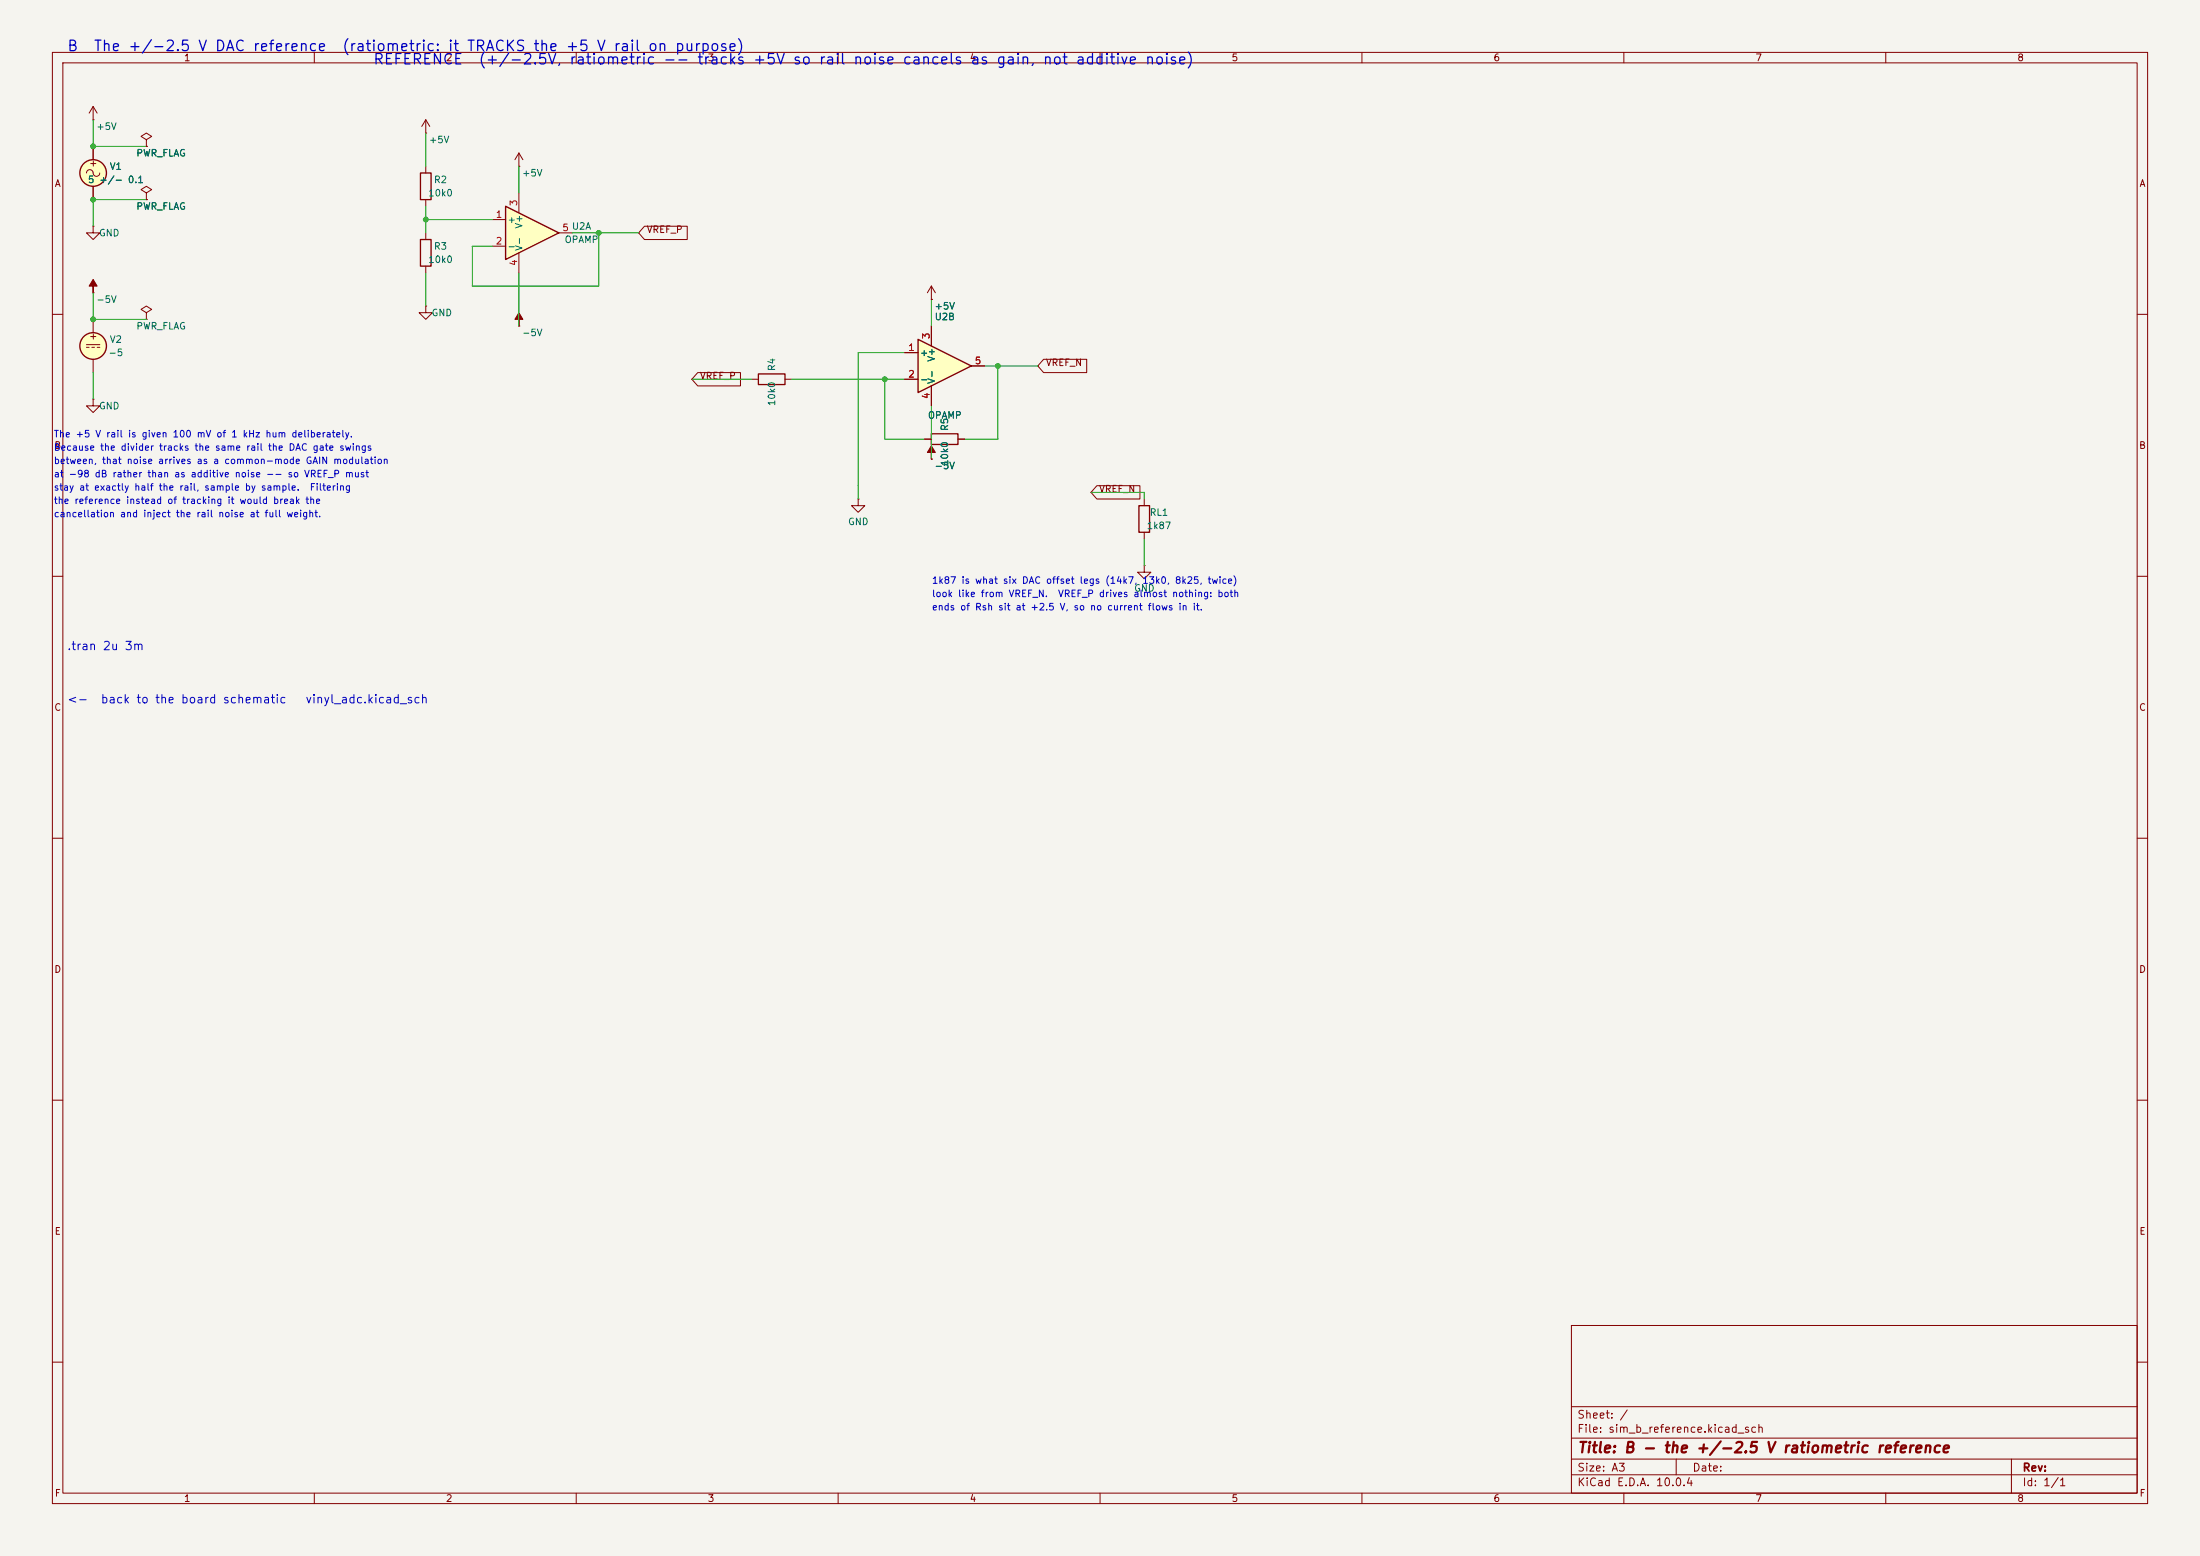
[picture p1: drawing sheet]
(kicad_sch
 (version 20260306)
 (generator "eeschema")
 (generator_version "10.0")
 (paper "A3")
 (title_block
  (title "B - the +/-2.5 V ratiometric reference"))
 (lib_symbols
  (symbol "Simulation_SPICE:VSIN" (pin_numbers (hide yes)) (pin_names (offset 0.0254)) (exclude_from_sim no) (in_bom yes) (on_board yes) (in_pos_files yes) (duplicate_pin_numbers_are_jumpers no) (property "Reference" "V" (at 2.54 2.54 0) (show_name no) (do_not_autoplace no) (effects (font (size 1.27 1.27)) (justify left))) (property "Value" "VSIN" (at 2.54 0 0) (show_name no) (do_not_autoplace no) (effects (font (size 1.27 1.27)) (justify left))) (property "Footprint" "" (at 0 0 0) (show_name no) (do_not_autoplace no) (hide yes) (effects (font (size 1.27 1.27)))) (property "Datasheet" "https://ngspice.sourceforge.io/docs/ngspice-html-manual/manual.xhtml#sec_Independent_Sources_for" (at 0 0 0) (show_name no) (do_not_autoplace no) (hide yes) (effects (font (size 1.27 1.27)))) (property "Description" "Voltage source, sinusoidal" (at 0 0 0) (show_name no) (do_not_autoplace no) (hide yes) (effects (font (size 1.27 1.27)))) (property "Sim.Pins" "1=+ 2=-" (at 0 0 0) (show_name no) (do_not_autoplace no) (hide yes) (effects (font (size 1.27 1.27)))) (property "Sim.Params" "dc=0 ampl=1 f=1k ac=1" (at 2.54 -2.54 0) (show_name no) (do_not_autoplace no) (effects (font (size 1.27 1.27)) (justify left))) (property "Sim.Type" "SIN" (at 0 0 0) (show_name no) (do_not_autoplace no) (hide yes) (effects (font (size 1.27 1.27)))) (property "Sim.Device" "V" (at 0 0 0) (show_name no) (do_not_autoplace no) (hide yes) (effects (font (size 1.27 1.27)) (justify left))) (property "ki_keywords" "simulation ac vac" (at 0 0 0) (show_name no) (do_not_autoplace no) (hide yes) (effects (font (size 1.27 1.27)))) (symbol "VSIN_0_0" (arc (start -1.27 0) (mid -0.635 0.6323) (end 0 0) (stroke (width 0) (type default)) (fill (type none))) (arc (start 1.27 0) (mid 0.635 -0.6323) (end 0 0) (stroke (width 0) (type default)) (fill (type none))) (text "+" (at 0 1.905 0) (effects (font (size 1.27 1.27))))) (symbol "VSIN_0_1" (circle (center 0 0) (radius 2.54) (stroke (width 0.254) (type default)) (fill (type background)))) (symbol "VSIN_1_1" (pin passive line (at 0 5.08 270) (length 2.54) (name "" (effects (font (size 1.27 1.27)))) (number "1" (effects (font (size 1.27 1.27))))) (pin passive line (at 0 -5.08 90) (length 2.54) (name "" (effects (font (size 1.27 1.27)))) (number "2" (effects (font (size 1.27 1.27)))))) (embedded_fonts no))
  (symbol "power:+5V" (power global) (pin_numbers (hide yes)) (pin_names (offset 0) (hide yes)) (exclude_from_sim no) (in_bom yes) (on_board yes) (in_pos_files yes) (duplicate_pin_numbers_are_jumpers no) (property "Reference" "#PWR" (at 0 -3.81 0) (show_name no) (do_not_autoplace no) (hide yes) (effects (font (size 1.27 1.27)))) (property "Value" "+5V" (at 0 3.556 0) (show_name no) (do_not_autoplace no) (effects (font (size 1.27 1.27)))) (property "Footprint" "" (at 0 0 0) (show_name no) (do_not_autoplace no) (hide yes) (effects (font (size 1.27 1.27)))) (property "Datasheet" "" (at 0 0 0) (show_name no) (do_not_autoplace no) (hide yes) (effects (font (size 1.27 1.27)))) (property "Description" "Power symbol creates a global label with name \"+5V\"" (at 0 0 0) (show_name no) (do_not_autoplace no) (hide yes) (effects (font (size 1.27 1.27)))) (property "ki_keywords" "global power" (at 0 0 0) (show_name no) (do_not_autoplace no) (hide yes) (effects (font (size 1.27 1.27)))) (symbol "+5V_0_1" (polyline (pts (xy -0.762 1.27) (xy 0 2.54)) (stroke (width 0) (type default)) (fill (type none))) (polyline (pts (xy 0 2.54) (xy 0.762 1.27)) (stroke (width 0) (type default)) (fill (type none))) (polyline (pts (xy 0 0) (xy 0 2.54)) (stroke (width 0) (type default)) (fill (type none)))) (symbol "+5V_1_1" (pin power_in line (at 0 0 90) (length 0) (name "" (effects (font (size 1.27 1.27)))) (number "1" (effects (font (size 1.27 1.27)))))) (embedded_fonts no))
  (symbol "power:GND" (power global) (pin_numbers (hide yes)) (pin_names (offset 0) (hide yes)) (exclude_from_sim no) (in_bom yes) (on_board yes) (in_pos_files yes) (duplicate_pin_numbers_are_jumpers no) (property "Reference" "#PWR" (at 0 -6.35 0) (show_name no) (do_not_autoplace no) (hide yes) (effects (font (size 1.27 1.27)))) (property "Value" "GND" (at 0 -3.81 0) (show_name no) (do_not_autoplace no) (effects (font (size 1.27 1.27)))) (property "Footprint" "" (at 0 0 0) (show_name no) (do_not_autoplace no) (hide yes) (effects (font (size 1.27 1.27)))) (property "Datasheet" "" (at 0 0 0) (show_name no) (do_not_autoplace no) (hide yes) (effects (font (size 1.27 1.27)))) (property "Description" "Power symbol creates a global label with name \"GND\" , ground" (at 0 0 0) (show_name no) (do_not_autoplace no) (hide yes) (effects (font (size 1.27 1.27)))) (property "ki_keywords" "global power" (at 0 0 0) (show_name no) (do_not_autoplace no) (hide yes) (effects (font (size 1.27 1.27)))) (symbol "GND_0_1" (polyline (pts (xy 0 0) (xy 0 -1.27) (xy 1.27 -1.27) (xy 0 -2.54) (xy -1.27 -1.27) (xy 0 -1.27)) (stroke (width 0) (type default)) (fill (type none)))) (symbol "GND_1_1" (pin power_in line (at 0 0 270) (length 0) (name "" (effects (font (size 1.27 1.27)))) (number "1" (effects (font (size 1.27 1.27)))))) (embedded_fonts no))
  (symbol "power:PWR_FLAG" (power global) (pin_numbers (hide yes)) (pin_names (offset 0) (hide yes)) (exclude_from_sim no) (in_bom yes) (on_board yes) (in_pos_files yes) (duplicate_pin_numbers_are_jumpers no) (property "Reference" "#FLG" (at 0 1.905 0) (show_name no) (do_not_autoplace no) (hide yes) (effects (font (size 1.27 1.27)))) (property "Value" "PWR_FLAG" (at 0 3.81 0) (show_name no) (do_not_autoplace no) (effects (font (size 1.27 1.27)))) (property "Footprint" "" (at 0 0 0) (show_name no) (do_not_autoplace no) (hide yes) (effects (font (size 1.27 1.27)))) (property "Datasheet" "" (at 0 0 0) (show_name no) (do_not_autoplace no) (hide yes) (effects (font (size 1.27 1.27)))) (property "Description" "Special symbol for telling ERC where power comes from" (at 0 0 0) (show_name no) (do_not_autoplace no) (hide yes) (effects (font (size 1.27 1.27)))) (property "ki_keywords" "flag power" (at 0 0 0) (show_name no) (do_not_autoplace no) (hide yes) (effects (font (size 1.27 1.27)))) (symbol "PWR_FLAG_0_0" (pin power_out line (at 0 0 90) (length 0) (name "" (effects (font (size 1.27 1.27)))) (number "1" (effects (font (size 1.27 1.27)))))) (symbol "PWR_FLAG_0_1" (polyline (pts (xy 0 0) (xy 0 1.27) (xy -1.016 1.905) (xy 0 2.54) (xy 1.016 1.905) (xy 0 1.27)) (stroke (width 0) (type default)) (fill (type none)))) (embedded_fonts no))
  (symbol "Simulation_SPICE:VDC" (pin_numbers (hide yes)) (pin_names (offset 0.0254)) (exclude_from_sim no) (in_bom yes) (on_board yes) (in_pos_files yes) (duplicate_pin_numbers_are_jumpers no) (property "Reference" "V" (at 2.54 2.54 0) (show_name no) (do_not_autoplace no) (effects (font (size 1.27 1.27)) (justify left))) (property "Value" "1" (at 2.54 0 0) (show_name no) (do_not_autoplace no) (effects (font (size 1.27 1.27)) (justify left))) (property "Footprint" "" (at 0 0 0) (show_name no) (do_not_autoplace no) (hide yes) (effects (font (size 1.27 1.27)))) (property "Datasheet" "https://ngspice.sourceforge.io/docs/ngspice-html-manual/manual.xhtml#sec_Independent_Sources_for" (at 0 0 0) (show_name no) (do_not_autoplace no) (hide yes) (effects (font (size 1.27 1.27)))) (property "Description" "Voltage source, DC" (at 0 0 0) (show_name no) (do_not_autoplace no) (hide yes) (effects (font (size 1.27 1.27)))) (property "Sim.Pins" "1=+ 2=-" (at 0 0 0) (show_name no) (do_not_autoplace no) (hide yes) (effects (font (size 1.27 1.27)))) (property "Sim.Type" "DC" (at 0 0 0) (show_name no) (do_not_autoplace no) (hide yes) (effects (font (size 1.27 1.27)))) (property "Sim.Device" "V" (at 0 0 0) (show_name no) (do_not_autoplace no) (hide yes) (effects (font (size 1.27 1.27)) (justify left))) (property "ki_keywords" "simulation" (at 0 0 0) (show_name no) (do_not_autoplace no) (hide yes) (effects (font (size 1.27 1.27)))) (symbol "VDC_0_0" (polyline (pts (xy -1.27 0.254) (xy 1.27 0.254)) (stroke (width 0) (type default)) (fill (type none))) (polyline (pts (xy -0.762 -0.254) (xy -1.27 -0.254)) (stroke (width 0) (type default)) (fill (type none))) (polyline (pts (xy 0.254 -0.254) (xy -0.254 -0.254)) (stroke (width 0) (type default)) (fill (type none))) (polyline (pts (xy 1.27 -0.254) (xy 0.762 -0.254)) (stroke (width 0) (type default)) (fill (type none))) (text "+" (at 0 1.905 0) (effects (font (size 1.27 1.27))))) (symbol "VDC_0_1" (circle (center 0 0) (radius 2.54) (stroke (width 0.254) (type default)) (fill (type background)))) (symbol "VDC_1_1" (pin passive line (at 0 5.08 270) (length 2.54) (name "" (effects (font (size 1.27 1.27)))) (number "1" (effects (font (size 1.27 1.27))))) (pin passive line (at 0 -5.08 90) (length 2.54) (name "" (effects (font (size 1.27 1.27)))) (number "2" (effects (font (size 1.27 1.27)))))) (embedded_fonts no))
  (symbol "power:-5V" (power global) (pin_numbers (hide yes)) (pin_names (offset 0) (hide yes)) (exclude_from_sim no) (in_bom yes) (on_board yes) (in_pos_files yes) (duplicate_pin_numbers_are_jumpers no) (property "Reference" "#PWR" (at 0 -3.81 0) (show_name no) (do_not_autoplace no) (hide yes) (effects (font (size 1.27 1.27)))) (property "Value" "-5V" (at 0 3.556 0) (show_name no) (do_not_autoplace no) (effects (font (size 1.27 1.27)))) (property "Footprint" "" (at 0 0 0) (show_name no) (do_not_autoplace no) (hide yes) (effects (font (size 1.27 1.27)))) (property "Datasheet" "" (at 0 0 0) (show_name no) (do_not_autoplace no) (hide yes) (effects (font (size 1.27 1.27)))) (property "Description" "Power symbol creates a global label with name \"-5V\"" (at 0 0 0) (show_name no) (do_not_autoplace no) (hide yes) (effects (font (size 1.27 1.27)))) (property "ki_keywords" "global power" (at 0 0 0) (show_name no) (do_not_autoplace no) (hide yes) (effects (font (size 1.27 1.27)))) (symbol "-5V_0_0" (pin power_in line (at 0 0 90) (length 0) (name "" (effects (font (size 1.27 1.27)))) (number "1" (effects (font (size 1.27 1.27)))))) (symbol "-5V_0_1" (polyline (pts (xy 0 0) (xy 0 1.27) (xy 0.762 1.27) (xy 0 2.54) (xy -0.762 1.27) (xy 0 1.27)) (stroke (width 0) (type default)) (fill (type outline)))) (embedded_fonts no))
  (symbol "Device:R" (pin_numbers (hide yes)) (pin_names (offset 0)) (exclude_from_sim no) (in_bom yes) (on_board yes) (in_pos_files yes) (duplicate_pin_numbers_are_jumpers no) (property "Reference" "R" (at 2.032 0 90) (show_name no) (do_not_autoplace no) (effects (font (size 1.27 1.27)))) (property "Value" "R" (at 0 0 90) (show_name no) (do_not_autoplace no) (effects (font (size 1.27 1.27)))) (property "Footprint" "" (at -1.778 0 90) (show_name no) (do_not_autoplace no) (hide yes) (effects (font (size 1.27 1.27)))) (property "Datasheet" "" (at 0 0 0) (show_name no) (do_not_autoplace no) (hide yes) (effects (font (size 1.27 1.27)))) (property "Description" "Resistor" (at 0 0 0) (show_name no) (do_not_autoplace no) (hide yes) (effects (font (size 1.27 1.27)))) (property "ki_keywords" "R res resistor" (at 0 0 0) (show_name no) (do_not_autoplace no) (hide yes) (effects (font (size 1.27 1.27)))) (property "ki_fp_filters" "R_*" (at 0 0 0) (show_name no) (do_not_autoplace no) (hide yes) (effects (font (size 1.27 1.27)))) (symbol "R_0_1" (rectangle (start -1.016 -2.54) (end 1.016 2.54) (stroke (width 0.254) (type default)) (fill (type none)))) (symbol "R_1_1" (pin passive line (at 0 3.81 270) (length 1.27) (name "" (effects (font (size 1.27 1.27)))) (number "1" (effects (font (size 1.27 1.27))))) (pin passive line (at 0 -3.81 90) (length 1.27) (name "" (effects (font (size 1.27 1.27)))) (number "2" (effects (font (size 1.27 1.27)))))) (embedded_fonts no))
  (symbol "Simulation_SPICE:OPAMP" (pin_names (offset 0.254)) (exclude_from_sim no) (in_bom yes) (on_board yes) (in_pos_files yes) (duplicate_pin_numbers_are_jumpers no) (property "Reference" "U" (at 3.81 3.175 0) (show_name no) (do_not_autoplace no) (effects (font (size 1.27 1.27)) (justify left))) (property "Value" "${SIM.PARAMS}" (at 3.81 -3.175 0) (show_name no) (do_not_autoplace no) (effects (font (size 1.27 1.27)) (justify left))) (property "Footprint" "" (at 0 0 0) (show_name no) (do_not_autoplace no) (hide yes) (effects (font (size 1.27 1.27)))) (property "Datasheet" "https://ngspice.sourceforge.io/docs/ngspice-html-manual/manual.xhtml#sec__SUBCKT_Subcircuits" (at 0 0 0) (show_name no) (do_not_autoplace no) (hide yes) (effects (font (size 1.27 1.27)))) (property "Description" "Operational amplifier, single" (at 0 0 0) (show_name no) (do_not_autoplace no) (hide yes) (effects (font (size 1.27 1.27)))) (property "Sim.Pins" "1=in+ 2=in- 3=vcc 4=vee 5=out" (at 0 0 0) (show_name no) (do_not_autoplace no) (hide yes) (effects (font (size 1.27 1.27)))) (property "Sim.Device" "SUBCKT" (at 0 0 0) (show_name no) (do_not_autoplace no) (hide yes) (effects (font (size 1.27 1.27)) (justify left))) (property "Sim.Library" "${KICAD9_SYMBOL_DIR}/Simulation_SPICE.sp" (at 0 0 0) (show_name no) (do_not_autoplace no) (hide yes) (effects (font (size 1.27 1.27)))) (property "Sim.Name" "kicad_builtin_opamp" (at 0 0 0) (show_name no) (do_not_autoplace no) (hide yes) (effects (font (size 1.27 1.27)))) (property "ki_keywords" "simulation" (at 0 0 0) (show_name no) (do_not_autoplace no) (hide yes) (effects (font (size 1.27 1.27)))) (symbol "OPAMP_0_1" (polyline (pts (xy 5.08 0) (xy -5.08 5.08) (xy -5.08 -5.08) (xy 5.08 0)) (stroke (width 0.254) (type default)) (fill (type background)))) (symbol "OPAMP_1_1" (pin input line (at -7.62 2.54 0) (length 2.54) (name "+" (effects (font (size 1.27 1.27)))) (number "1" (effects (font (size 1.27 1.27))))) (pin input line (at -7.62 -2.54 0) (length 2.54) (name "-" (effects (font (size 1.27 1.27)))) (number "2" (effects (font (size 1.27 1.27))))) (pin power_in line (at -2.54 7.62 270) (length 3.81) (name "V+" (effects (font (size 1.27 1.27)))) (number "3" (effects (font (size 1.27 1.27))))) (pin power_in line (at -2.54 -7.62 90) (length 3.81) (name "V-" (effects (font (size 1.27 1.27)))) (number "4" (effects (font (size 1.27 1.27))))) (pin output line (at 7.62 0 180) (length 2.54) (name "" (effects (font (size 1.27 1.27)))) (number "5" (effects (font (size 1.27 1.27)))))) (embedded_fonts no)))
 (wire
  (pts (xy 17.78 27.94) (xy 17.78 22.86))
  (stroke (width 0) (type default)))
 (wire
  (pts (xy 17.78 38.1) (xy 17.78 43.18))
  (stroke (width 0) (type default)))
 (wire
  (pts (xy 17.78 27.94) (xy 27.94 27.94))
  (stroke (width 0) (type default)))
 (wire
  (pts (xy 17.78 38.1) (xy 27.94 38.1))
  (stroke (width 0) (type default)))
 (wire
  (pts (xy 17.78 60.96) (xy 17.78 55.88))
  (stroke (width 0) (type default)))
 (wire
  (pts (xy 17.78 71.12) (xy 17.78 76.2))
  (stroke (width 0) (type default)))
 (wire
  (pts (xy 17.78 60.96) (xy 27.94 60.96))
  (stroke (width 0) (type default)))
 (wire
  (pts (xy 81.28 31.75) (xy 81.28 30.48))
  (stroke (width 0) (type default)))
 (wire
  (pts (xy 81.28 30.48) (xy 81.28 25.4))
  (stroke (width 0) (type default)))
 (wire
  (pts (xy 81.28 39.37) (xy 81.28 41.91))
  (stroke (width 0) (type default)))
 (wire
  (pts (xy 81.28 41.91) (xy 81.28 44.45))
  (stroke (width 0) (type default)))
 (wire
  (pts (xy 81.28 52.07) (xy 81.28 55.88))
  (stroke (width 0) (type default)))
 (wire
  (pts (xy 81.28 55.88) (xy 81.28 58.42))
  (stroke (width 0) (type default)))
 (wire
  (pts (xy 81.28 41.91) (xy 93.98 41.91))
  (stroke (width 0) (type default)))
 (wire
  (pts (xy 109.22 44.45) (xy 114.3 44.45))
  (stroke (width 0) (type default)))
 (wire
  (pts (xy 114.3 44.45) (xy 114.3 54.61))
  (stroke (width 0) (type default)))
 (wire
  (pts (xy 114.3 54.61) (xy 90.17 54.61))
  (stroke (width 0) (type default)))
 (wire
  (pts (xy 90.17 54.61) (xy 90.17 46.99))
  (stroke (width 0) (type default)))
 (wire
  (pts (xy 90.17 46.99) (xy 93.98 46.99))
  (stroke (width 0) (type default)))
 (wire
  (pts (xy 114.3 44.45) (xy 121.92 44.45))
  (stroke (width 0) (type default)))
 (wire
  (pts (xy 132.08 72.39) (xy 143.51 72.39))
  (stroke (width 0) (type default)))
 (wire
  (pts (xy 151.13 72.39) (xy 158.75 72.39))
  (stroke (width 0) (type default)))
 (wire
  (pts (xy 158.75 72.39) (xy 168.91 72.39))
  (stroke (width 0) (type default)))
 (wire
  (pts (xy 168.91 72.39) (xy 172.72 72.39))
  (stroke (width 0) (type default)))
 (wire
  (pts (xy 168.91 72.39) (xy 168.91 83.82))
  (stroke (width 0) (type default)))
 (wire
  (pts (xy 168.91 83.82) (xy 176.53 83.82))
  (stroke (width 0) (type default)))
 (wire
  (pts (xy 184.15 83.82) (xy 190.5 83.82))
  (stroke (width 0) (type default)))
 (wire
  (pts (xy 190.5 83.82) (xy 190.5 69.85))
  (stroke (width 0) (type default)))
 (wire
  (pts (xy 187.96 69.85) (xy 190.5 69.85))
  (stroke (width 0) (type default)))
 (wire
  (pts (xy 190.5 69.85) (xy 198.12 69.85))
  (stroke (width 0) (type default)))
 (wire
  (pts (xy 172.72 67.31) (xy 163.83 67.31))
  (stroke (width 0) (type default)))
 (wire
  (pts (xy 163.83 67.31) (xy 163.83 92.71))
  (stroke (width 0) (type default)))
 (wire
  (pts (xy 163.83 92.71) (xy 163.83 95.25))
  (stroke (width 0) (type default)))
 (wire
  (pts (xy 99.06 36.83) (xy 99.06 31.75))
  (stroke (width 0) (type default)))
 (wire
  (pts (xy 99.06 52.07) (xy 99.06 57.15))
  (stroke (width 0) (type default)))
 (wire
  (pts (xy 99.06 57.15) (xy 99.06 62.23))
  (stroke (width 0) (type default)))
 (wire
  (pts (xy 177.8 62.23) (xy 177.8 57.15))
  (stroke (width 0) (type default)))
 (wire
  (pts (xy 177.8 77.47) (xy 177.8 82.55))
  (stroke (width 0) (type default)))
 (wire
  (pts (xy 177.8 82.55) (xy 177.8 87.63))
  (stroke (width 0) (type default)))
 (wire
  (pts (xy 208.28 93.98) (xy 218.44 93.98))
  (stroke (width 0) (type default)))
 (wire
  (pts (xy 218.44 93.98) (xy 218.44 95.25))
  (stroke (width 0) (type default)))
 (wire
  (pts (xy 218.44 102.87) (xy 218.44 107.95))
  (stroke (width 0) (type default)))
 (junction
  (at 17.78 27.94)
  (diameter 0)
  (color 0 0 0 0))
 (junction
  (at 17.78 38.1)
  (diameter 0)
  (color 0 0 0 0))
 (junction
  (at 17.78 60.96)
  (diameter 0)
  (color 0 0 0 0))
 (junction
  (at 81.28 41.91)
  (diameter 0)
  (color 0 0 0 0))
 (junction
  (at 114.3 44.45)
  (diameter 0)
  (color 0 0 0 0))
 (junction
  (at 168.91 72.39)
  (diameter 0)
  (color 0 0 0 0))
 (junction
  (at 190.5 69.85)
  (diameter 0)
  (color 0 0 0 0))
 (global_label "VREF_P"
  (shape input)
  (at 121.92 44.45 0)
  (effects (font (size 1.27 1.27)) (justify left bottom)))
 (global_label "VREF_P"
  (shape input)
  (at 132.08 72.39 0)
  (effects (font (size 1.27 1.27)) (justify left bottom)))
 (global_label "VREF_N"
  (shape input)
  (at 198.12 69.85 0)
  (effects (font (size 1.27 1.27)) (justify left bottom)))
 (global_label "VREF_N"
  (shape input)
  (at 208.28 93.98 0)
  (effects (font (size 1.27 1.27)) (justify left bottom)))
 (text "B  The +/-2.5 V DAC reference  (ratiometric: it TRACKS the +5 V rail on purpose)"
  (at 12.7 10.16 0)
  (effects (font (size 2.0 2.0)) (justify left bottom)))
 (text "The +5 V rail is given 100 mV of 1 kHz hum deliberately."
  (at 10.16 83.82 0)
  (effects (font (size 1.27 1.27)) (justify left bottom)))
 (text "Because the divider tracks the same rail the DAC gate swings"
  (at 10.16 86.36 0)
  (effects (font (size 1.27 1.27)) (justify left bottom)))
 (text "between, that noise arrives as a common-mode GAIN modulation"
  (at 10.16 88.9 0)
  (effects (font (size 1.27 1.27)) (justify left bottom)))
 (text "at -98 dB rather than as additive noise -- so VREF_P must"
  (at 10.16 91.44 0)
  (effects (font (size 1.27 1.27)) (justify left bottom)))
 (text "stay at exactly half the rail, sample by sample.  Filtering"
  (at 10.16 93.98 0)
  (effects (font (size 1.27 1.27)) (justify left bottom)))
 (text "the reference instead of tracking it would break the"
  (at 10.16 96.52 0)
  (effects (font (size 1.27 1.27)) (justify left bottom)))
 (text "cancellation and inject the rail noise at full weight."
  (at 10.16 99.06 0)
  (effects (font (size 1.27 1.27)) (justify left bottom)))
 (text "REFERENCE  (+/-2.5V, ratiometric -- tracks +5V so rail noise cancels as gain, not additive noise)"
  (at 71.12 12.7 0)
  (effects (font (size 2.0 2.0)) (justify left bottom)))
 (text "1k87 is what six DAC offset legs (14k7, 13k0, 8k25, twice)"
  (at 177.8 111.76 0)
  (effects (font (size 1.27 1.27)) (justify left bottom)))
 (text "look like from VREF_N.  VREF_P drives almost nothing: both"
  (at 177.8 114.3 0)
  (effects (font (size 1.27 1.27)) (justify left bottom)))
 (text "ends of Rsh sit at +2.5 V, so no current flows in it."
  (at 177.8 116.84 0)
  (effects (font (size 1.27 1.27)) (justify left bottom)))
 (text ".tran 2u 3m"
  (at 12.7 124.46 0)
  (effects (font (size 1.6 1.6)) (justify left bottom)))
 (text "<-  back to the board schematic   vinyl_adc.kicad_sch"
  (at 12.7 134.62 0)
  (effects (font (size 1.6 1.6)) (justify left bottom)
  
   (href "file:../vinyl_adc.kicad_sch")))
 (symbol
  (lib_id "Simulation_SPICE:VSIN")
  (at 17.78 33.02 0)
  (unit 1)
  (body_style 1)
  (exclude_from_sim no)
  (in_bom yes)
  (on_board yes)
  (in_pos_files yes)
  (dnp no)
  (property "Reference" "V1" (at 22.098 31.75 0) (show_name no) (do_not_autoplace no) (effects (font (size 1.27 1.27))))
  (property "Value" "5 +/- 0.1" (at 22.098 34.29 0) (show_name no) (do_not_autoplace no) (effects (font (size 1.27 1.27))))
  (property "Footprint" "" (at 17.78 33.02 0) (hide yes) (show_name no) (do_not_autoplace no) (effects (font (size 1.27 1.27))))
  (property "Datasheet" "" (at 17.78 33.02 0) (hide yes) (show_name no) (do_not_autoplace no) (effects (font (size 1.27 1.27))))
  (property "Sim.Device" "V" (at 0 0 0) (hide yes) (show_name no) (do_not_autoplace no) (effects (font (size 1.27 1.27))))
  (property "Sim.Type" "SIN" (at 0 0 0) (hide yes) (show_name no) (do_not_autoplace no) (effects (font (size 1.27 1.27))))
  (property "Sim.Pins" "1=+ 2=-" (at 0 0 0) (hide yes) (show_name no) (do_not_autoplace no) (effects (font (size 1.27 1.27))))
  (property "Sim.Params" "dc=5 ampl=0.1 f=1k" (at 0 0 0) (hide yes) (show_name no) (do_not_autoplace no) (effects (font (size 1.27 1.27)))))
 (symbol
  (lib_id "power:+5V")
  (at 17.78 22.86 0)
  (unit 1)
  (body_style 1)
  (exclude_from_sim no)
  (in_bom no)
  (on_board no)
  (in_pos_files no)
  (dnp no)
  (property "Reference" "#PWR001" (at 20.32 21.59 0) (hide yes) (show_name no) (do_not_autoplace no) (effects (font (size 1.27 1.27))))
  (property "Value" "+5V" (at 20.32 24.13 0) (show_name no) (do_not_autoplace no) (effects (font (size 1.27 1.27))))
  (property "Footprint" "" (at 17.78 22.86 0) (hide yes) (show_name no) (do_not_autoplace no) (effects (font (size 1.27 1.27))))
  (property "Datasheet" "" (at 17.78 22.86 0) (hide yes) (show_name no) (do_not_autoplace no) (effects (font (size 1.27 1.27)))))
 (symbol
  (lib_id "power:GND")
  (at 17.78 43.18 0)
  (unit 1)
  (body_style 1)
  (exclude_from_sim no)
  (in_bom no)
  (on_board no)
  (in_pos_files no)
  (dnp no)
  (property "Reference" "#PWR002" (at 20.828 41.91 0) (hide yes) (show_name no) (do_not_autoplace no) (effects (font (size 1.27 1.27))))
  (property "Value" "GND" (at 20.828 44.45 0) (show_name no) (do_not_autoplace no) (effects (font (size 1.27 1.27))))
  (property "Footprint" "" (at 17.78 43.18 0) (hide yes) (show_name no) (do_not_autoplace no) (effects (font (size 1.27 1.27))))
  (property "Datasheet" "" (at 17.78 43.18 0) (hide yes) (show_name no) (do_not_autoplace no) (effects (font (size 1.27 1.27)))))
 (symbol
  (lib_id "power:PWR_FLAG")
  (at 27.94 27.94 0)
  (unit 1)
  (body_style 1)
  (exclude_from_sim no)
  (in_bom no)
  (on_board no)
  (in_pos_files no)
  (dnp no)
  (property "Reference" "#PWR003" (at 30.734 26.67 0) (hide yes) (show_name no) (do_not_autoplace no) (effects (font (size 1.27 1.27))))
  (property "Value" "PWR_FLAG" (at 30.734 29.21 0) (show_name no) (do_not_autoplace no) (effects (font (size 1.27 1.27))))
  (property "Footprint" "" (at 27.94 27.94 0) (hide yes) (show_name no) (do_not_autoplace no) (effects (font (size 1.27 1.27))))
  (property "Datasheet" "" (at 27.94 27.94 0) (hide yes) (show_name no) (do_not_autoplace no) (effects (font (size 1.27 1.27)))))
 (symbol
  (lib_id "power:PWR_FLAG")
  (at 27.94 38.1 0)
  (unit 1)
  (body_style 1)
  (exclude_from_sim no)
  (in_bom no)
  (on_board no)
  (in_pos_files no)
  (dnp no)
  (property "Reference" "#PWR004" (at 30.734 36.83 0) (hide yes) (show_name no) (do_not_autoplace no) (effects (font (size 1.27 1.27))))
  (property "Value" "PWR_FLAG" (at 30.734 39.37 0) (show_name no) (do_not_autoplace no) (effects (font (size 1.27 1.27))))
  (property "Footprint" "" (at 27.94 38.1 0) (hide yes) (show_name no) (do_not_autoplace no) (effects (font (size 1.27 1.27))))
  (property "Datasheet" "" (at 27.94 38.1 0) (hide yes) (show_name no) (do_not_autoplace no) (effects (font (size 1.27 1.27)))))
 (symbol
  (lib_id "Simulation_SPICE:VDC")
  (at 17.78 66.04 0)
  (unit 1)
  (body_style 1)
  (exclude_from_sim no)
  (in_bom yes)
  (on_board yes)
  (in_pos_files yes)
  (dnp no)
  (property "Reference" "V2" (at 22.098 64.77 0) (show_name no) (do_not_autoplace no) (effects (font (size 1.27 1.27))))
  (property "Value" "-5" (at 22.098 67.31 0) (show_name no) (do_not_autoplace no) (effects (font (size 1.27 1.27))))
  (property "Footprint" "" (at 17.78 66.04 0) (hide yes) (show_name no) (do_not_autoplace no) (effects (font (size 1.27 1.27))))
  (property "Datasheet" "" (at 17.78 66.04 0) (hide yes) (show_name no) (do_not_autoplace no) (effects (font (size 1.27 1.27))))
  (property "Sim.Device" "V" (at 0 0 0) (hide yes) (show_name no) (do_not_autoplace no) (effects (font (size 1.27 1.27))))
  (property "Sim.Type" "DC" (at 0 0 0) (hide yes) (show_name no) (do_not_autoplace no) (effects (font (size 1.27 1.27))))
  (property "Sim.Pins" "1=+ 2=-" (at 0 0 0) (hide yes) (show_name no) (do_not_autoplace no) (effects (font (size 1.27 1.27))))
  (property "Sim.Params" "dc=-5" (at 0 0 0) (hide yes) (show_name no) (do_not_autoplace no) (effects (font (size 1.27 1.27)))))
 (symbol
  (lib_id "power:-5V")
  (at 17.78 55.88 0)
  (unit 1)
  (body_style 1)
  (exclude_from_sim no)
  (in_bom no)
  (on_board no)
  (in_pos_files no)
  (dnp no)
  (property "Reference" "#PWR005" (at 20.32 54.61 0) (hide yes) (show_name no) (do_not_autoplace no) (effects (font (size 1.27 1.27))))
  (property "Value" "-5V" (at 20.32 57.15 0) (show_name no) (do_not_autoplace no) (effects (font (size 1.27 1.27))))
  (property "Footprint" "" (at 17.78 55.88 0) (hide yes) (show_name no) (do_not_autoplace no) (effects (font (size 1.27 1.27))))
  (property "Datasheet" "" (at 17.78 55.88 0) (hide yes) (show_name no) (do_not_autoplace no) (effects (font (size 1.27 1.27)))))
 (symbol
  (lib_id "power:GND")
  (at 17.78 76.2 0)
  (unit 1)
  (body_style 1)
  (exclude_from_sim no)
  (in_bom no)
  (on_board no)
  (in_pos_files no)
  (dnp no)
  (property "Reference" "#PWR006" (at 20.828 74.93 0) (hide yes) (show_name no) (do_not_autoplace no) (effects (font (size 1.27 1.27))))
  (property "Value" "GND" (at 20.828 77.47 0) (show_name no) (do_not_autoplace no) (effects (font (size 1.27 1.27))))
  (property "Footprint" "" (at 17.78 76.2 0) (hide yes) (show_name no) (do_not_autoplace no) (effects (font (size 1.27 1.27))))
  (property "Datasheet" "" (at 17.78 76.2 0) (hide yes) (show_name no) (do_not_autoplace no) (effects (font (size 1.27 1.27)))))
 (symbol
  (lib_id "power:PWR_FLAG")
  (at 27.94 60.96 0)
  (unit 1)
  (body_style 1)
  (exclude_from_sim no)
  (in_bom no)
  (on_board no)
  (in_pos_files no)
  (dnp no)
  (property "Reference" "#PWR007" (at 30.734 59.69 0) (hide yes) (show_name no) (do_not_autoplace no) (effects (font (size 1.27 1.27))))
  (property "Value" "PWR_FLAG" (at 30.734 62.23 0) (show_name no) (do_not_autoplace no) (effects (font (size 1.27 1.27))))
  (property "Footprint" "" (at 27.94 60.96 0) (hide yes) (show_name no) (do_not_autoplace no) (effects (font (size 1.27 1.27))))
  (property "Datasheet" "" (at 27.94 60.96 0) (hide yes) (show_name no) (do_not_autoplace no) (effects (font (size 1.27 1.27)))))
 (symbol
  (lib_id "Device:R")
  (at 81.28 35.56 0)
  (unit 1)
  (body_style 1)
  (exclude_from_sim no)
  (in_bom yes)
  (on_board yes)
  (in_pos_files yes)
  (dnp no)
  (property "Reference" "R2" (at 84.074 34.29 0) (show_name no) (do_not_autoplace no) (effects (font (size 1.27 1.27))))
  (property "Value" "10k0" (at 84.074 36.83 0) (show_name no) (do_not_autoplace no) (effects (font (size 1.27 1.27))))
  (property "Footprint" "" (at 81.28 35.56 0) (hide yes) (show_name no) (do_not_autoplace no) (effects (font (size 1.27 1.27))))
  (property "Datasheet" "" (at 81.28 35.56 0) (hide yes) (show_name no) (do_not_autoplace no) (effects (font (size 1.27 1.27))))
  (property "Sim.Device" "R" (at 0 0 0) (hide yes) (show_name no) (do_not_autoplace no) (effects (font (size 1.27 1.27))))
  (property "Sim.Pins" "1=+ 2=-" (at 0 0 0) (hide yes) (show_name no) (do_not_autoplace no) (effects (font (size 1.27 1.27))))
  (property "Sim.Params" "r=10000" (at 0 0 0) (hide yes) (show_name no) (do_not_autoplace no) (effects (font (size 1.27 1.27)))))
 (symbol
  (lib_id "Device:R")
  (at 81.28 48.26 0)
  (unit 1)
  (body_style 1)
  (exclude_from_sim no)
  (in_bom yes)
  (on_board yes)
  (in_pos_files yes)
  (dnp no)
  (property "Reference" "R3" (at 84.074 46.99 0) (show_name no) (do_not_autoplace no) (effects (font (size 1.27 1.27))))
  (property "Value" "10k0" (at 84.074 49.53 0) (show_name no) (do_not_autoplace no) (effects (font (size 1.27 1.27))))
  (property "Footprint" "" (at 81.28 48.26 0) (hide yes) (show_name no) (do_not_autoplace no) (effects (font (size 1.27 1.27))))
  (property "Datasheet" "" (at 81.28 48.26 0) (hide yes) (show_name no) (do_not_autoplace no) (effects (font (size 1.27 1.27))))
  (property "Sim.Device" "R" (at 0 0 0) (hide yes) (show_name no) (do_not_autoplace no) (effects (font (size 1.27 1.27))))
  (property "Sim.Pins" "1=+ 2=-" (at 0 0 0) (hide yes) (show_name no) (do_not_autoplace no) (effects (font (size 1.27 1.27))))
  (property "Sim.Params" "r=10000" (at 0 0 0) (hide yes) (show_name no) (do_not_autoplace no) (effects (font (size 1.27 1.27)))))
 (symbol
  (lib_id "power:+5V")
  (at 81.28 25.4 0)
  (unit 1)
  (body_style 1)
  (exclude_from_sim no)
  (in_bom no)
  (on_board no)
  (in_pos_files no)
  (dnp no)
  (property "Reference" "#PWR008" (at 83.82 24.13 0) (hide yes) (show_name no) (do_not_autoplace no) (effects (font (size 1.27 1.27))))
  (property "Value" "+5V" (at 83.82 26.67 0) (show_name no) (do_not_autoplace no) (effects (font (size 1.27 1.27))))
  (property "Footprint" "" (at 81.28 25.4 0) (hide yes) (show_name no) (do_not_autoplace no) (effects (font (size 1.27 1.27))))
  (property "Datasheet" "" (at 81.28 25.4 0) (hide yes) (show_name no) (do_not_autoplace no) (effects (font (size 1.27 1.27)))))
 (symbol
  (lib_id "power:GND")
  (at 81.28 58.42 0)
  (unit 1)
  (body_style 1)
  (exclude_from_sim no)
  (in_bom no)
  (on_board no)
  (in_pos_files no)
  (dnp no)
  (property "Reference" "#PWR009" (at 84.328 57.15 0) (hide yes) (show_name no) (do_not_autoplace no) (effects (font (size 1.27 1.27))))
  (property "Value" "GND" (at 84.328 59.69 0) (show_name no) (do_not_autoplace no) (effects (font (size 1.27 1.27))))
  (property "Footprint" "" (at 81.28 58.42 0) (hide yes) (show_name no) (do_not_autoplace no) (effects (font (size 1.27 1.27))))
  (property "Datasheet" "" (at 81.28 58.42 0) (hide yes) (show_name no) (do_not_autoplace no) (effects (font (size 1.27 1.27)))))
 (symbol
  (lib_id "Simulation_SPICE:OPAMP")
  (at 101.6 44.45 0)
  (unit 1)
  (body_style 1)
  (exclude_from_sim no)
  (in_bom yes)
  (on_board yes)
  (in_pos_files yes)
  (dnp no)
  (property "Reference" "U2A" (at 110.998 43.18 0) (show_name no) (do_not_autoplace no) (effects (font (size 1.27 1.27))))
  (property "Value" "OPAMP" (at 110.998 45.72 0) (show_name no) (do_not_autoplace no) (effects (font (size 1.27 1.27))))
  (property "Footprint" "" (at 101.6 44.45 0) (hide yes) (show_name no) (do_not_autoplace no) (effects (font (size 1.27 1.27))))
  (property "Datasheet" "" (at 101.6 44.45 0) (hide yes) (show_name no) (do_not_autoplace no) (effects (font (size 1.27 1.27))))
  (property "Sim.Device" "SUBCKT" (at 0 0 0) (hide yes) (show_name no) (do_not_autoplace no) (effects (font (size 1.27 1.27))))
  (property "Sim.Library" "models/vinyl_adc_sim.lib" (at 0 0 0) (hide yes) (show_name no) (do_not_autoplace no) (effects (font (size 1.27 1.27))))
  (property "Sim.Name" "OPAMP_TL074" (at 0 0 0) (hide yes) (show_name no) (do_not_autoplace no) (effects (font (size 1.27 1.27))))
  (property "Sim.Pins" "1=inp 2=inn 5=out 3=vp 4=vn" (at 0 0 0) (hide yes) (show_name no) (do_not_autoplace no) (effects (font (size 1.27 1.27)))))
 (symbol
  (lib_id "Device:R")
  (at 147.32 72.39 90)
  (unit 1)
  (body_style 1)
  (exclude_from_sim no)
  (in_bom yes)
  (on_board yes)
  (in_pos_files yes)
  (dnp no)
  (property "Reference" "R4" (at 147.32 69.596 0) (show_name no) (do_not_autoplace no) (effects (font (size 1.27 1.27))))
  (property "Value" "10k0" (at 147.32 75.184 0) (show_name no) (do_not_autoplace no) (effects (font (size 1.27 1.27))))
  (property "Footprint" "" (at 147.32 72.39 0) (hide yes) (show_name no) (do_not_autoplace no) (effects (font (size 1.27 1.27))))
  (property "Datasheet" "" (at 147.32 72.39 0) (hide yes) (show_name no) (do_not_autoplace no) (effects (font (size 1.27 1.27))))
  (property "Sim.Device" "R" (at 0 0 0) (hide yes) (show_name no) (do_not_autoplace no) (effects (font (size 1.27 1.27))))
  (property "Sim.Pins" "1=+ 2=-" (at 0 0 0) (hide yes) (show_name no) (do_not_autoplace no) (effects (font (size 1.27 1.27))))
  (property "Sim.Params" "r=10000" (at 0 0 0) (hide yes) (show_name no) (do_not_autoplace no) (effects (font (size 1.27 1.27)))))
 (symbol
  (lib_id "Simulation_SPICE:OPAMP")
  (at 180.34 69.85 0)
  (unit 1)
  (body_style 1)
  (exclude_from_sim no)
  (in_bom yes)
  (on_board yes)
  (in_pos_files yes)
  (dnp no)
  (property "Reference" "U2B" (at 180.34 60.452 0) (show_name no) (do_not_autoplace no) (effects (font (size 1.27 1.27))))
  (property "Value" "OPAMP" (at 180.34 79.248 0) (show_name no) (do_not_autoplace no) (effects (font (size 1.27 1.27))))
  (property "Footprint" "" (at 180.34 69.85 0) (hide yes) (show_name no) (do_not_autoplace no) (effects (font (size 1.27 1.27))))
  (property "Datasheet" "" (at 180.34 69.85 0) (hide yes) (show_name no) (do_not_autoplace no) (effects (font (size 1.27 1.27))))
  (property "Sim.Device" "SUBCKT" (at 0 0 0) (hide yes) (show_name no) (do_not_autoplace no) (effects (font (size 1.27 1.27))))
  (property "Sim.Library" "models/vinyl_adc_sim.lib" (at 0 0 0) (hide yes) (show_name no) (do_not_autoplace no) (effects (font (size 1.27 1.27))))
  (property "Sim.Name" "OPAMP_TL074" (at 0 0 0) (hide yes) (show_name no) (do_not_autoplace no) (effects (font (size 1.27 1.27))))
  (property "Sim.Pins" "1=inp 2=inn 5=out 3=vp 4=vn" (at 0 0 0) (hide yes) (show_name no) (do_not_autoplace no) (effects (font (size 1.27 1.27)))))
 (symbol
  (lib_id "Device:R")
  (at 180.34 83.82 90)
  (unit 1)
  (body_style 1)
  (exclude_from_sim no)
  (in_bom yes)
  (on_board yes)
  (in_pos_files yes)
  (dnp no)
  (property "Reference" "R5" (at 180.34 81.026 0) (show_name no) (do_not_autoplace no) (effects (font (size 1.27 1.27))))
  (property "Value" "10k0" (at 180.34 86.614 0) (show_name no) (do_not_autoplace no) (effects (font (size 1.27 1.27))))
  (property "Footprint" "" (at 180.34 83.82 0) (hide yes) (show_name no) (do_not_autoplace no) (effects (font (size 1.27 1.27))))
  (property "Datasheet" "" (at 180.34 83.82 0) (hide yes) (show_name no) (do_not_autoplace no) (effects (font (size 1.27 1.27))))
  (property "Sim.Device" "R" (at 0 0 0) (hide yes) (show_name no) (do_not_autoplace no) (effects (font (size 1.27 1.27))))
  (property "Sim.Pins" "1=+ 2=-" (at 0 0 0) (hide yes) (show_name no) (do_not_autoplace no) (effects (font (size 1.27 1.27))))
  (property "Sim.Params" "r=10000" (at 0 0 0) (hide yes) (show_name no) (do_not_autoplace no) (effects (font (size 1.27 1.27)))))
 (symbol
  (lib_id "power:GND")
  (at 163.83 95.25 0)
  (unit 1)
  (body_style 1)
  (exclude_from_sim no)
  (in_bom no)
  (on_board no)
  (in_pos_files no)
  (dnp no)
  (property "Reference" "#PWR010" (at 163.83 93.472 0) (hide yes) (show_name no) (do_not_autoplace no) (effects (font (size 1.27 1.27))))
  (property "Value" "GND" (at 163.83 99.568 0) (show_name no) (do_not_autoplace no) (effects (font (size 1.27 1.27))))
  (property "Footprint" "" (at 163.83 95.25 0) (hide yes) (show_name no) (do_not_autoplace no) (effects (font (size 1.27 1.27))))
  (property "Datasheet" "" (at 163.83 95.25 0) (hide yes) (show_name no) (do_not_autoplace no) (effects (font (size 1.27 1.27)))))
 (symbol
  (lib_id "power:+5V")
  (at 99.06 31.75 0)
  (unit 1)
  (body_style 1)
  (exclude_from_sim no)
  (in_bom no)
  (on_board no)
  (in_pos_files no)
  (dnp no)
  (property "Reference" "#PWR011" (at 101.6 30.48 0) (hide yes) (show_name no) (do_not_autoplace no) (effects (font (size 1.27 1.27))))
  (property "Value" "+5V" (at 101.6 33.02 0) (show_name no) (do_not_autoplace no) (effects (font (size 1.27 1.27))))
  (property "Footprint" "" (at 99.06 31.75 0) (hide yes) (show_name no) (do_not_autoplace no) (effects (font (size 1.27 1.27))))
  (property "Datasheet" "" (at 99.06 31.75 0) (hide yes) (show_name no) (do_not_autoplace no) (effects (font (size 1.27 1.27)))))
 (symbol
  (lib_id "power:-5V")
  (at 99.06 62.23 0)
  (unit 1)
  (body_style 1)
  (exclude_from_sim no)
  (in_bom no)
  (on_board no)
  (in_pos_files no)
  (dnp no)
  (property "Reference" "#PWR012" (at 101.6 60.96 0) (hide yes) (show_name no) (do_not_autoplace no) (effects (font (size 1.27 1.27))))
  (property "Value" "-5V" (at 101.6 63.5 0) (show_name no) (do_not_autoplace no) (effects (font (size 1.27 1.27))))
  (property "Footprint" "" (at 99.06 62.23 0) (hide yes) (show_name no) (do_not_autoplace no) (effects (font (size 1.27 1.27))))
  (property "Datasheet" "" (at 99.06 62.23 0) (hide yes) (show_name no) (do_not_autoplace no) (effects (font (size 1.27 1.27)))))
 (symbol
  (lib_id "power:+5V")
  (at 177.8 57.15 0)
  (unit 1)
  (body_style 1)
  (exclude_from_sim no)
  (in_bom no)
  (on_board no)
  (in_pos_files no)
  (dnp no)
  (property "Reference" "#PWR013" (at 180.34 55.88 0) (hide yes) (show_name no) (do_not_autoplace no) (effects (font (size 1.27 1.27))))
  (property "Value" "+5V" (at 180.34 58.42 0) (show_name no) (do_not_autoplace no) (effects (font (size 1.27 1.27))))
  (property "Footprint" "" (at 177.8 57.15 0) (hide yes) (show_name no) (do_not_autoplace no) (effects (font (size 1.27 1.27))))
  (property "Datasheet" "" (at 177.8 57.15 0) (hide yes) (show_name no) (do_not_autoplace no) (effects (font (size 1.27 1.27)))))
 (symbol
  (lib_id "power:-5V")
  (at 177.8 87.63 0)
  (unit 1)
  (body_style 1)
  (exclude_from_sim no)
  (in_bom no)
  (on_board no)
  (in_pos_files no)
  (dnp no)
  (property "Reference" "#PWR014" (at 180.34 86.36 0) (hide yes) (show_name no) (do_not_autoplace no) (effects (font (size 1.27 1.27))))
  (property "Value" "-5V" (at 180.34 88.9 0) (show_name no) (do_not_autoplace no) (effects (font (size 1.27 1.27))))
  (property "Footprint" "" (at 177.8 87.63 0) (hide yes) (show_name no) (do_not_autoplace no) (effects (font (size 1.27 1.27))))
  (property "Datasheet" "" (at 177.8 87.63 0) (hide yes) (show_name no) (do_not_autoplace no) (effects (font (size 1.27 1.27)))))
 (symbol
  (lib_id "Device:R")
  (at 218.44 99.06 0)
  (unit 1)
  (body_style 1)
  (exclude_from_sim no)
  (in_bom yes)
  (on_board yes)
  (in_pos_files yes)
  (dnp no)
  (property "Reference" "RL1" (at 221.234 97.79 0) (show_name no) (do_not_autoplace no) (effects (font (size 1.27 1.27))))
  (property "Value" "1k87" (at 221.234 100.33 0) (show_name no) (do_not_autoplace no) (effects (font (size 1.27 1.27))))
  (property "Footprint" "" (at 218.44 99.06 0) (hide yes) (show_name no) (do_not_autoplace no) (effects (font (size 1.27 1.27))))
  (property "Datasheet" "" (at 218.44 99.06 0) (hide yes) (show_name no) (do_not_autoplace no) (effects (font (size 1.27 1.27))))
  (property "Sim.Device" "R" (at 0 0 0) (hide yes) (show_name no) (do_not_autoplace no) (effects (font (size 1.27 1.27))))
  (property "Sim.Pins" "1=+ 2=-" (at 0 0 0) (hide yes) (show_name no) (do_not_autoplace no) (effects (font (size 1.27 1.27))))
  (property "Sim.Params" "r=1870" (at 0 0 0) (hide yes) (show_name no) (do_not_autoplace no) (effects (font (size 1.27 1.27)))))
 (symbol
  (lib_id "power:GND")
  (at 218.44 107.95 0)
  (unit 1)
  (body_style 1)
  (exclude_from_sim no)
  (in_bom no)
  (on_board no)
  (in_pos_files no)
  (dnp no)
  (property "Reference" "#PWR015" (at 218.44 106.172 0) (hide yes) (show_name no) (do_not_autoplace no) (effects (font (size 1.27 1.27))))
  (property "Value" "GND" (at 218.44 112.268 0) (show_name no) (do_not_autoplace no) (effects (font (size 1.27 1.27))))
  (property "Footprint" "" (at 218.44 107.95 0) (hide yes) (show_name no) (do_not_autoplace no) (effects (font (size 1.27 1.27))))
  (property "Datasheet" "" (at 218.44 107.95 0) (hide yes) (show_name no) (do_not_autoplace no) (effects (font (size 1.27 1.27)))))
 (sheet_instances
  (path ""
   (page "1")))
 (embedded_fonts no))
